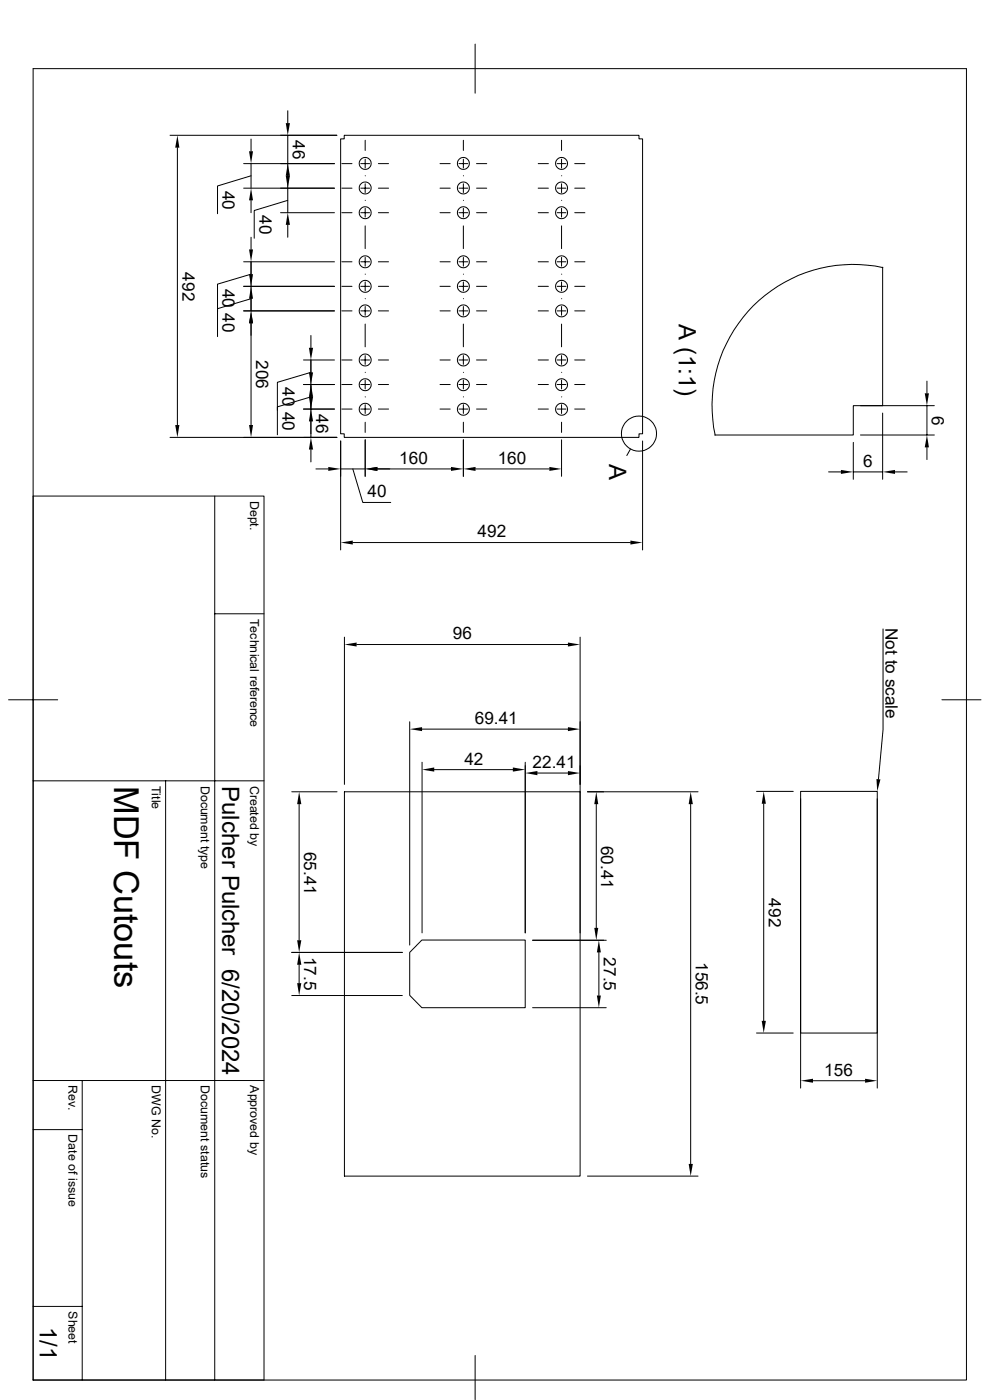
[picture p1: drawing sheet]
<svg xmlns="http://www.w3.org/2000/svg" width="210mm" height="297mm" viewBox="0 0 210 297" stroke-linecap="round" stroke-linejoin="round" font-family="sans-serif">
<g fill="none" stroke="#000" stroke-width=".21">
<path d="M7 14.6h198v278.2h-198zM100.8 9.4v10.4M37.6 31.3v58.9M51.7 39.9h19.3M53.3 29.5v2.6M53.3 34.7v5.2zM53.3 37.3l-7.2 2.2v5.8M61 23.5v2.6M61 28.7v11.2M61 39.9v5.2zM71 34.7h-19.3M71.5 28.7h-35.4"/>
<path d="M72.5 39.9h2.2M72.5 34.7h2.2M73 28.7h62.6v.8h.7v62.5h-.7v.8h-62.6v-.8h-.7v-62.5h.7zM76.5 39.9h1.9M76.5 34.7h1.9M77.5 29.8v2.1M77.5 33.8v1.8M77.5 39v1.9M77.5 37.3h.1M80.3 39.9h2.1M80.3 34.7h2.1M93.3 39.9h2.2"/>
<path d="M93.3 34.7h2.2M97.4 39.9h1.8M97.4 34.7h1.8M98.3 37.3h.1M98.3 29.8v2.1M98.3 33.8v1.8M98.3 39v1.9M101.1 39.9h2.2M101.1 34.7h2.2M114.2 39.9h2.1M114.2 34.7h2.1M118.2 39.9h1.9"/>
<path d="M118.2 34.7h1.9M119.1 29.8v2.1M119.1 33.8v1.8M119.1 39v1.9M119.1 37.3h.1M121.9 39.9h2.2M121.9 34.7h2.2M51.7 55.5h19.3M53.3 55.5v2.7l-7.2 2.1v5.9M53.3 42.5v2.6M53.3 50.3v2.6M53.3 55.5v5.2z"/>
<path d="M59.5 45.1h11.5M61 47.7v2.6M61 42.5l-7.1 2.2v5.8M72.5 55.5h2.2M72.5 45.1h2.2M76.5 55.5h1.9M76.5 45.1h1.9M77.5 44.2v1.9M77.5 47.9v4.8M77.5 54.6v1.9M77.5 59.8v1.9M77.5 42.5h.1"/>
<path d="M77.5 58.2h.1M80.3 55.5h2.1M80.3 45.1h2.1M93.3 55.5h2.2M93.3 45.1h2.2M97.4 55.5h1.8M97.4 45.1h1.8M98.3 42.5h.1M98.3 58.2h.1M98.3 44.2v1.9M98.3 47.9v4.8M98.3 54.6v1.9"/>
<path d="M98.3 59.8v1.9M101.1 55.5h2.2M101.1 45.1h2.2M114.2 55.5h2.1M114.2 45.1h2.1M118.2 55.5h1.9M118.2 45.1h1.9M119.1 44.2v1.9M119.1 54.6v1.9M119.1 59.8v1.9M119.1 42.5h.1M119.1 58.2h.1"/>
<path d="M119.1 47.9v4.8M121.9 55.5h2.2M121.9 45.1h2.2M187.2 56.7v29.4h-6.2v6.2h-29.4M187.3 56.8a29.9 29.9 0 0 0-35.6 35.5M51.7 60.7h19.3M51.7 66h19.3M53.3 66v-2.6l-7.2 2.1v5.9M53.3 68.6v21.6M53.3 60.7v5.3zM64.4 76.4h6.6M66 76.4v2.6l-7.2 2.1v5.9"/>
<path d="M66 71.2v2.6M66 76.4v5.2zM72.5 60.7h2.2M72.5 66h2.2M72.5 76.4h2.2M76.5 60.7h1.9M76.5 66h1.9M76.5 76.4h1.9M77.5 65v1.9M77.5 68.7v4.9M77.5 75.4v1.9M77.5 63.4h.1"/>
<path d="M77.5 79h.1M80.3 60.7h2.1M80.3 66h2.1M80.3 76.4h2.1M93.3 60.7h2.2M93.3 66h2.2M93.3 76.4h2.2M97.4 60.7h1.8M97.4 66h1.8M97.4 76.4h1.8M98.3 63.4h.1M98.3 79h.1"/>
<path d="M98.3 65v1.9M98.3 68.7v4.9M98.3 75.4v1.9M101.1 60.7h2.2M101.1 66h2.2M101.1 76.4h2.2M114.2 60.7h2.1M114.2 66h2.1M114.2 76.4h2.1M118.2 60.7h1.9M118.2 66h1.9M118.2 76.4h1.9"/>
<path d="M119.1 65v1.9M119.1 75.4v1.9M119.1 63.4h.1M119.1 79h.1M119.1 68.7v4.9M121.9 60.7h2.2M121.9 66h2.2M121.9 76.4h2.2M36.1 92.8h35.4M64.4 86.8h6.6M64.4 81.6h6.6M66 81.6v11.2"/>
<path d="M66 95.4v2.6M66 81.6v5.2zM66 84.2l-7.2 2.1v5.9M67 99.5h2.6M72.3 99.5h5.2zM72.3 93.6v23.1M72.5 86.8h2.2M72.5 81.6h2.2M74.8 99.5l2.2 7.1h5.9M76.5 86.8h1.9M76.5 81.6h1.9M77.5 93.3v7.7"/>
<path d="M77.5 80.6v1.9M77.5 85.9v1.8M77.5 89.6v2.1M77.5 84.2h.1M80.3 86.8h2.1M80.3 81.6h2.1M93.3 86.8h2.2M93.3 81.6h2.2M95.7 99.5h-15.6M97.4 86.8h1.8M97.4 81.6h1.8M98.3 93.3v7.7"/>
<path d="M98.3 84.2h.1M98.3 80.6v1.9M98.3 85.9v1.8M98.3 89.6v2.1M100.9 99.5h15.6M101.1 86.8h2.2M101.1 81.6h2.2M114.2 86.8h2.1M114.2 81.6h2.1M118.2 86.8h1.9M118.2 81.6h1.9M119.1 80.6v1.9"/>
<path d="M119.1 85.9v1.8M119.1 89.6v2.1M119.1 93.3v7.7M119.1 84.2h.1M121.9 86.8h2.2M121.9 81.6h2.2M133.7 95.3l-.7 1.3M136.3 93.6v23.1M181 93.9v7.8M182.5 92.3h15.7M182.5 86.1h15.7M187.2 87.6v14.1"/>
<path d="M196.6 80.9v2.5M196.6 86.1v6.2M196.6 94.9v2.6M7 105.2h49v187.6h-49M45.6 105.2v187.6M74.8 115.1h58.9M175.8 100.1h2.6M181 100.1h6.2M189.9 100.1h2.5M45.6 130.2h10.4M73.1 135.2v31.2M75.6 136.7h44.9"/>
<path d="M123.1 135.2v62.7M187.3 133.4v21.4l-.9 10.5M1.8 148.5h10.4M86.9 153.1v47.4M89.5 154.7h31M199.8 148.5h8.3M7 165.7h49M35.1 165.7v127.1M61.9 168h9.6M63.5 170.6v28.9M73.1 168h50v81.5h-50zM89.5 161.7v36.2"/>
<path d="M92.1 163.3h16.7M111.4 161.7v36.2M114 164h6.5M124.6 168h23.5M126.5 170.6v26.2M146.5 170.6v76.3M160.5 167.9h7.8M162 170.5v46.1M169.8 167.9h16.3v51.3h-16.3zM169.8 169.5v61.3M186.1 169.5v61.3M89.5 199.4h21.9v14.4h-21.9l-2.6-2.6v-9.1z"/>
<path d="M113 199.5h15.6M61.9 211.2h23.4M61.9 202.1h23.4M63.5 204.7v3.9M113 213.8h15.6M127 202.1v9.1M160.5 219.2h7.8M7 239.6h10.4M7 229.2h49M17.4 229.2v63.6M172.5 229.3h11M124.6 249.5h23.5"/>
<path d="M7 277.2h10.4M100.8 287.6v9.3"/>
<circle cx="77.5" cy="34.7" r="1.27"/>
<circle cx="77.5" cy="39.9" r="1.27"/>
<circle cx="98.3" cy="39.9" r="1.27"/>
<circle cx="98.3" cy="34.7" r="1.27"/>
<circle cx="119.1" cy="39.9" r="1.27"/>
<circle cx="119.1" cy="34.7" r="1.27"/>
<circle cx="77.5" cy="45.1" r="1.27"/>
<circle cx="77.5" cy="55.5" r="1.27"/>
<circle cx="98.3" cy="55.5" r="1.27"/>
<circle cx="98.3" cy="45.1" r="1.27"/>
<circle cx="119.1" cy="55.5" r="1.27"/>
<circle cx="119.1" cy="45.1" r="1.27"/>
<circle cx="77.5" cy="66" r="1.27"/>
<circle cx="77.5" cy="76.4" r="1.27"/>
<circle cx="77.5" cy="60.7" r="1.27"/>
<circle cx="98.3" cy="76.4" r="1.27"/>
<circle cx="98.3" cy="60.7" r="1.27"/>
<circle cx="98.3" cy="66" r="1.27"/>
<circle cx="119.1" cy="66" r="1.27"/>
<circle cx="119.1" cy="60.7" r="1.27"/>
<circle cx="119.1" cy="76.4" r="1.27"/>
<circle cx="77.5" cy="81.6" r="1.27"/>
<circle cx="77.5" cy="86.8" r="1.27"/>
<circle cx="98.3" cy="86.8" r="1.27"/>
<circle cx="98.3" cy="81.6" r="1.27"/>
<circle cx="119.1" cy="86.8" r="1.27"/>
<circle cx="119.1" cy="81.6" r="1.27"/>
<circle cx="135.5" cy="92" r="3.7"/>
</g>
<g fill="#000">
<path d="M37.6 28.7l.5 2.6h-.9zM52.8 32.1h.9l-.4 2.6zM60.6 26.1h.9l-.5 2.6zM61 34.7l.5 2.6h-.9zM60.6 37.3h.9l-.5 2.6zM52.8 58.2h.9l-.4 2.5zM52.8 52.9h.9l-.4 2.6zM53.3 39.9l.4 2.6h-.9zM61 45.1l.5 2.6h-.9zM53.3 66l.4 2.6h-.9zM53.3 60.7l.4 2.7h-.9zM65.5 79h.9l-.4 2.6z"/>
<path d="M65.5 73.8h.9l-.4 2.6zM37.2 90.2h.9l-.5 2.6zM52.8 90.2h.9l-.4 2.6zM66 92.8l.4 2.6h-.9zM65.5 84.2h.9l-.4 2.6zM66 86.8l.4 2.6h-.9zM66 81.6l.4 2.6h-.9zM69.6 99.1l2.7 .4-2.7 .4zM77.5 99.5l2.6-.4v.8zM95.7 99.1l2.6 .4-2.6 .4zM98.3 99.5l2.6-.4v.8zM116.5 99.1l2.6 .4-2.6 .4z"/>
<path d="M178.4 99.7l2.6 .4-2.6 .4zM187.2 100.1l2.7-.4v.8zM196.6 92.3l.5 2.6h-.9zM196.2 83.4h.9l-.5 2.7zM72.3 115.1l2.5-.4v.8zM133.7 114.7l2.6 .4-2.6 .4zM73.1 136.7l2.5-.4v.9zM120.5 136.3l2.6 .4-2.6 .5zM86.9 154.7l2.6-.4v.8zM120.5 154.3l2.6 .4-2.6 .4zM63.5 168l.4 2.6h-.9zM89.5 163.3l2.6-.5v.9z"/>
<path d="M108.8 162.8l2.6 .5-2.6 .4zM111.4 164l2.6-.4v.9zM120.5 163.6l2.6 .4-2.6 .5zM126.5 168l.4 2.6h-.8zM146.5 168l.5 2.6h-.9zM162 167.9l.5 2.6h-.9zM185.9 165.3l.9 .1-.7 2.5zM63 199.5h.9l-.4 2.6zM126.1 196.8h.8l-.4 2.7zM63 208.6h.9l-.4 2.6zM63.5 202.1l.4 2.6h-.9zM127 199.5l.5 2.6h-.9z"/>
<path d="M126.6 211.2h.9l-.5 2.6zM161.6 216.6h.9l-.5 2.6zM169.8 229.3l2.7-.4v.8zM183.5 228.9l2.6 .4-2.6 .4zM146.1 246.9h.9l-.5 2.6z"/>
</g>
<text font-size="7.3" x="24.2" y="166.7" transform="rotate(90 24.2 166.7)">MDF Cutouts</text>
<g font-size="5.1">
<text x="144" y="68.7" transform="rotate(90 144 68.7)">A (1:1)</text>
<text x="129.2" y="98.5" transform="rotate(90 129.2 98.5)">A</text>
<text x="47.1" y="166.7" transform="rotate(90 47.1 166.7)">Pulcher Pulcher 6/20/2024</text>
<text x="8.4" y="281.4" transform="rotate(90 8.4 281.4)">1/1</text>
</g>
<g font-size="3.6">
<text x="62.1" y="29.8" transform="rotate(90 62.1 29.8)">46</text>
<text x="47.2" y="40.4" transform="rotate(90 47.2 40.4)">40</text>
<text x="55" y="45.6" transform="rotate(90 55 45.6)">40</text>
<text x="38.7" y="57.8" transform="rotate(90 38.7 57.8)">492</text>
<text x="47.2" y="61.3" transform="rotate(90 47.2 61.3)">40</text>
<text x="47.2" y="66.5" transform="rotate(90 47.2 66.5)">40</text>
<text x="54.4" y="76.4" transform="rotate(90 54.4 76.4)">206</text>
<text x="59.9" y="82.1" transform="rotate(90 59.9 82.1)">40</text>
<text x="59.9" y="87.3" transform="rotate(90 59.9 87.3)">40</text>
<text x="67.1" y="87.8" transform="rotate(90 67.1 87.8)">46</text>
<text x="197.7" y="88.2" transform="rotate(90 197.7 88.2)">6</text>
<text x="84.7" y="98.4">160</text>
<text x="105.6" y="98.4">160</text>
<text x="183.1" y="99">6</text>
<text x="78" y="105.5">40</text>
<text x="101.3" y="114">492</text>
<text x="96.1" y="135.6">96</text>
<text x="187.8" y="133.2" transform="rotate(90 187.8 133.2)">Not to scale</text>
<text x="100.7" y="153.6">69.41</text>
<text x="98.5" y="162.2">42</text>
<text x="113" y="163">22.41</text>
<text x="127.5" y="179.4" transform="rotate(90 127.5 179.4)">60.41</text>
<text x="64.6" y="180.7" transform="rotate(90 64.6 180.7)">65.41</text>
<text x="163.1" y="190.6" transform="rotate(90 163.1 190.6)">492</text>
<text x="64.6" y="202.9" transform="rotate(90 64.6 202.9)">17.5</text>
<text x="128.1" y="203.1" transform="rotate(90 128.1 203.1)">27.5</text>
<text x="147.6" y="204.1" transform="rotate(90 147.6 204.1)">156.5</text>
<text x="174.8" y="228.2">156</text>
</g>
<g font-size="2.6">
<text x="53.1" y="106.3" transform="rotate(90 53.1 106.3)">Dept.</text>
<text x="53.1" y="131.3" transform="rotate(90 53.1 131.3)">Technical reference</text>
<text x="32.2" y="166.7" transform="rotate(90 32.2 166.7)">Title</text>
<text x="42.6" y="166.7" transform="rotate(90 42.6 166.7)">Document type</text>
<text x="53.1" y="166.7" transform="rotate(90 53.1 166.7)">Created by</text>
<text x="14.5" y="230.2" transform="rotate(90 14.5 230.2)">Rev.</text>
<text x="32.2" y="230.2" transform="rotate(90 32.2 230.2)">DWG No.</text>
<text x="42.6" y="230.2" transform="rotate(90 42.6 230.2)">Document status</text>
<text x="53.1" y="230.2" transform="rotate(90 53.1 230.2)">Approved by</text>
<text x="14.5" y="240.7" transform="rotate(90 14.5 240.7)">Date of issue</text>
<text x="14.5" y="278.2" transform="rotate(90 14.5 278.2)">Sheet</text>
</g>
</svg>
